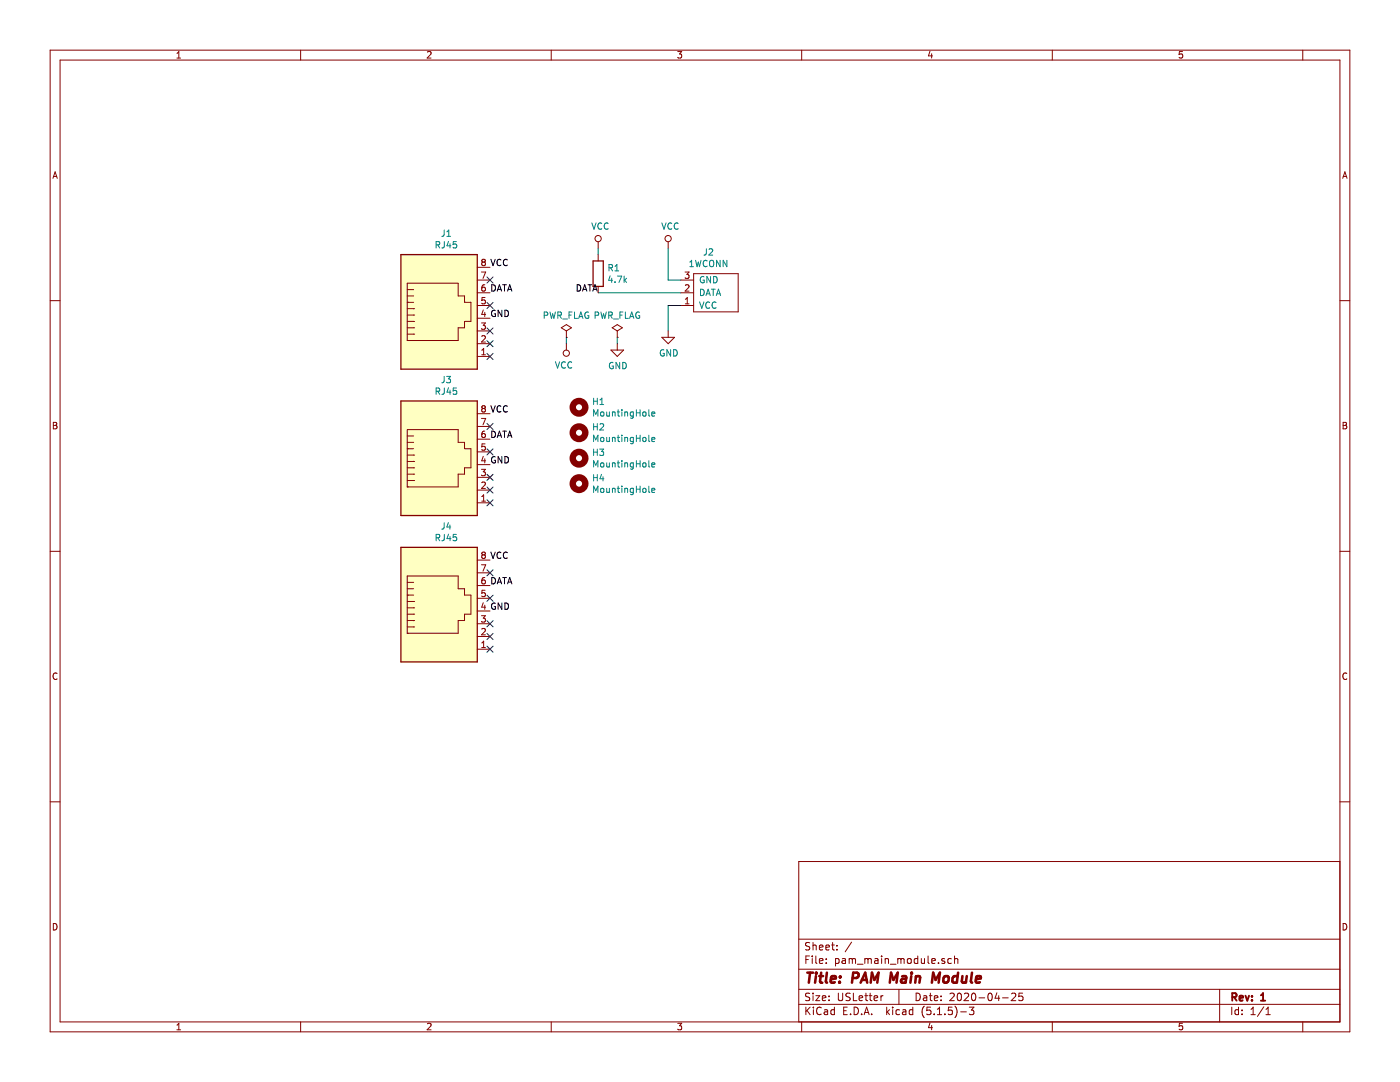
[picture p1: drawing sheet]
EESchema Schematic File Version 4
EELAYER 30 0
EELAYER END
$Descr USLetter 11000 8500
encoding utf-8
Sheet 1 1
Title "PAM Main Module"
Date "2020-04-25"
Rev "1"
Comp ""
Comment1 ""
Comment2 ""
Comment3 ""
Comment4 ""
$EndDescr
$Comp
L Connector:RJ45 J1
U 1 1
P 3450 2500
F 0 "J1" H 3507 3167 50  0000 C CNN
F 1 "RJ45" H 3507 3076 50  0000 C CNN
F 2 "Connector_RJ:RJ45_Amphenol_54602-x08_Horizontal" V 3450 2525 50  0001 C CNN
F 3 "~" V 3450 2525 50  0001 C CNN
	1    3450 2500
	1    0    0    -1  
$EndComp
$Comp
L Device:R R1
U 1 1
P 4700 2150
F 0 "R1" H 4770 2196 50  0000 L CNN
F 1 "4.7k" H 4770 2105 50  0000 L CNN
F 2 "Resistor_THT:R_Axial_DIN0207_L6.3mm_D2.5mm_P2.54mm_Vertical" V 4630 2150 50  0001 C CNN
F 3 "~" H 4700 2150 50  0001 C CNN
	1    4700 2150
	1    0    0    -1  
$EndComp
$Comp
L 1wire:1WCONN J2
U 1 1
P 5600 2550
F 0 "J2" H 5567 1985 50  0000 C CNN
F 1 "1WCONN" H 5567 2076 50  0000 C CNN
F 2 "Connector_JST:JST_EH_S3B-EH_1x03_P2.50mm_Horizontal" H 5850 2300 50  0001 C CNN
F 3 "" H 5850 2300 50  0001 C CNN
	1    5600 2550
	1    0    0    1   
$EndComp
$Comp
L power:GND #PWR0101
U 1 1
P 5250 2600
F 0 "#PWR0101" H 5250 2350 50  0001 C CNN
F 1 "GND" H 5255 2427 50  0000 C CNN
F 2 "" H 5250 2600 50  0001 C CNN
F 3 "" H 5250 2600 50  0001 C CNN
	1    5250 2600
	1    0    0    -1  
$EndComp
$Comp
L power:VCC #PWR0102
U 1 1
P 5250 1950
F 0 "#PWR0102" H 5250 1800 50  0001 C CNN
F 1 "VCC" H 5267 2123 50  0000 C CNN
F 2 "" H 5250 1950 50  0001 C CNN
F 3 "" H 5250 1950 50  0001 C CNN
	1    5250 1950
	1    0    0    -1  
$EndComp
Wire Wire Line
	5250 1950 5250 2200
Wire Wire Line
	5250 2200 5350 2200
Wire Wire Line
	5350 2400 5250 2400
Wire Wire Line
	5250 2400 5250 2600
$Comp
L power:VCC #PWR0103
U 1 1
P 4700 1950
F 0 "#PWR0103" H 4700 1800 50  0001 C CNN
F 1 "VCC" H 4717 2123 50  0000 C CNN
F 2 "" H 4700 1950 50  0001 C CNN
F 3 "" H 4700 1950 50  0001 C CNN
	1    4700 1950
	1    0    0    -1  
$EndComp
Wire Wire Line
	4700 1950 4700 2000
Wire Wire Line
	5350 2300 4700 2300
NoConn ~ 3850 2200
NoConn ~ 3850 2400
NoConn ~ 3850 2600
NoConn ~ 3850 2700
NoConn ~ 3850 2800
$Comp
L power:PWR_FLAG #FLG0101
U 1 1
P 4450 2650
F 0 "#FLG0101" H 4450 2725 50  0001 C CNN
F 1 "PWR_FLAG" H 4450 2823 50  0000 C CNN
F 2 "" H 4450 2650 50  0001 C CNN
F 3 "~" H 4450 2650 50  0001 C CNN
	1    4450 2650
	1    0    0    -1  
$EndComp
$Comp
L power:PWR_FLAG #FLG0102
U 1 1
P 4850 2650
F 0 "#FLG0102" H 4850 2725 50  0001 C CNN
F 1 "PWR_FLAG" H 4850 2823 50  0000 C CNN
F 2 "" H 4850 2650 50  0001 C CNN
F 3 "~" H 4850 2650 50  0001 C CNN
	1    4850 2650
	1    0    0    -1  
$EndComp
$Comp
L power:GND #PWR0106
U 1 1
P 4850 2700
F 0 "#PWR0106" H 4850 2450 50  0001 C CNN
F 1 "GND" H 4855 2527 50  0000 C CNN
F 2 "" H 4850 2700 50  0001 C CNN
F 3 "" H 4850 2700 50  0001 C CNN
	1    4850 2700
	1    0    0    -1  
$EndComp
$Comp
L power:VCC #PWR0107
U 1 1
P 4450 2700
F 0 "#PWR0107" H 4450 2550 50  0001 C CNN
F 1 "VCC" H 4468 2873 50  0000 C CNN
F 2 "" H 4450 2700 50  0001 C CNN
F 3 "" H 4450 2700 50  0001 C CNN
	1    4450 2700
	-1   0    0    1   
$EndComp
Wire Wire Line
	4850 2700 4850 2650
Wire Wire Line
	4450 2700 4450 2650
$Comp
L Connector:RJ45 J3
U 1 1
P 3450 3650
F 0 "J3" H 3507 4317 50  0000 C CNN
F 1 "RJ45" H 3507 4226 50  0000 C CNN
F 2 "Connector_RJ:RJ45_Amphenol_54602-x08_Horizontal" V 3450 3675 50  0001 C CNN
F 3 "~" V 3450 3675 50  0001 C CNN
	1    3450 3650
	1    0    0    -1  
$EndComp
$Comp
L Connector:RJ45 J4
U 1 1
P 3450 4800
F 0 "J4" H 3507 5467 50  0000 C CNN
F 1 "RJ45" H 3507 5376 50  0000 C CNN
F 2 "Connector_RJ:RJ45_Amphenol_54602-x08_Horizontal" V 3450 4825 50  0001 C CNN
F 3 "~" V 3450 4825 50  0001 C CNN
	1    3450 4800
	1    0    0    -1  
$EndComp
NoConn ~ 3850 3350
NoConn ~ 3850 3550
NoConn ~ 3850 3750
NoConn ~ 3850 3850
NoConn ~ 3850 3950
NoConn ~ 3850 4500
NoConn ~ 3850 4700
NoConn ~ 3850 4900
NoConn ~ 3850 5100
NoConn ~ 3850 5000
Text Label 3850 3250 0    50   ~ 0
VCC
Text Label 3850 4400 0    50   ~ 0
VCC
Text Label 3850 3450 0    50   ~ 0
DATA
Text Label 3850 4600 0    50   ~ 0
DATA
Text Label 3850 3650 0    50   ~ 0
GND
Text Label 3850 4800 0    50   ~ 0
GND
Text Label 3850 2100 0    50   ~ 0
VCC
Text Label 3850 2300 0    50   ~ 0
DATA
Text Label 3850 2500 0    50   ~ 0
GND
Text Label 4700 2300 2    50   ~ 0
DATA
$Comp
L Mechanical:MountingHole H2
U 1 1
P 4550 3400
F 0 "H2" H 4650 3446 50  0000 L CNN
F 1 "MountingHole" H 4650 3355 50  0000 L CNN
F 2 "MountingHole:MountingHole_3mm" H 4550 3400 50  0001 C CNN
F 3 "~" H 4550 3400 50  0001 C CNN
	1    4550 3400
	1    0    0    -1  
$EndComp
$Comp
L Mechanical:MountingHole H1
U 1 1
P 4550 3200
F 0 "H1" H 4650 3246 50  0000 L CNN
F 1 "MountingHole" H 4650 3155 50  0000 L CNN
F 2 "MountingHole:MountingHole_3mm" H 4550 3200 50  0001 C CNN
F 3 "~" H 4550 3200 50  0001 C CNN
	1    4550 3200
	1    0    0    -1  
$EndComp
$Comp
L Mechanical:MountingHole H3
U 1 1
P 4550 3600
F 0 "H3" H 4650 3646 50  0000 L CNN
F 1 "MountingHole" H 4650 3555 50  0000 L CNN
F 2 "MountingHole:MountingHole_3mm" H 4550 3600 50  0001 C CNN
F 3 "~" H 4550 3600 50  0001 C CNN
	1    4550 3600
	1    0    0    -1  
$EndComp
$Comp
L Mechanical:MountingHole H4
U 1 1
P 4550 3800
F 0 "H4" H 4650 3846 50  0000 L CNN
F 1 "MountingHole" H 4650 3755 50  0000 L CNN
F 2 "MountingHole:MountingHole_3mm" H 4550 3800 50  0001 C CNN
F 3 "~" H 4550 3800 50  0001 C CNN
	1    4550 3800
	1    0    0    -1  
$EndComp
$EndSCHEMATC
